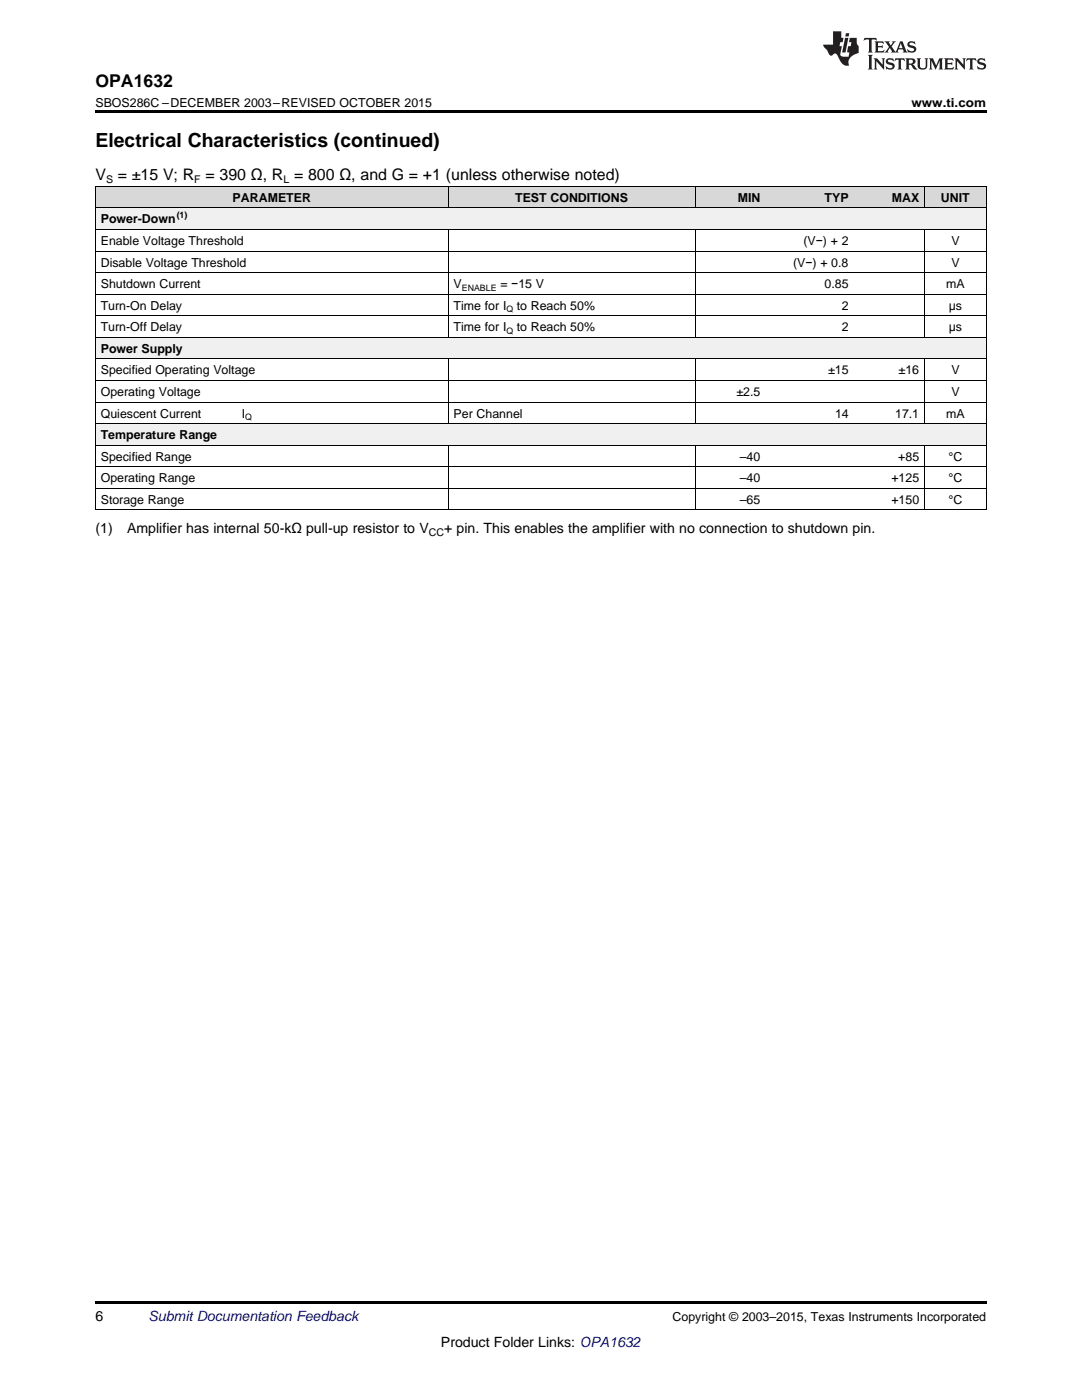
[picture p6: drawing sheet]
<svg xmlns="http://www.w3.org/2000/svg" width="216mm" height="279mm" viewBox="0 0 216 279" stroke-linecap="round" stroke-linejoin="round" font-family="sans-serif">
<g fill="#f0f0f0">
<path d="M19 84.6h28.2v4.3h-28.2z"/>
<path d="M47.2 84.6h24.7v4.3h-24.7z"/>
<path d="M71.9 84.6h17.6v4.3h-17.6z"/>
<path d="M89.5 84.6h28.1v4.3h-28.1z"/>
<path d="M117.6 84.6h21.1v4.3h-21.1z"/>
<path d="M138.7 84.6h14.1v4.3h-14.1z"/>
<path d="M152.8 84.6h17.6v4.3h-17.6z"/>
<path d="M170.4 84.6h14.1v4.3h-14.1z"/>
<path d="M184.5 84.6h12.3v4.3h-12.3z"/>
<path d="M19 67.4h28.2v4.3h-28.2z"/>
<path d="M47.2 67.4h24.7v4.3h-24.7z"/>
<path d="M71.9 67.4h17.6v4.3h-17.6z"/>
<path d="M89.5 67.4h28.1v4.3h-28.1z"/>
<path d="M117.6 67.4h21.1v4.3h-21.1z"/>
<path d="M138.7 67.4h14.1v4.3h-14.1z"/>
<path d="M152.8 67.4h17.6v4.3h-17.6z"/>
<path d="M170.4 67.4h14.1v4.3h-14.1z"/>
<path d="M184.5 67.4h12.3v4.3h-12.3z"/>
<path d="M19 41.6h28.2v4.3h-28.2z"/>
<path d="M47.2 41.6h24.7v4.3h-24.7z"/>
<path d="M71.9 41.6h17.6v4.3h-17.6z"/>
<path d="M89.5 41.6h28.1v4.3h-28.1z"/>
<path d="M117.6 41.6h21.1v4.3h-21.1z"/>
<path d="M138.7 41.6h14.1v4.3h-14.1z"/>
<path d="M152.8 41.6h17.6v4.3h-17.6z"/>
<path d="M170.4 41.6h14.1v4.3h-14.1z"/>
<path d="M184.5 41.6h12.3v4.3h-12.3z"/>
</g>
<g fill="#d8d8d8">
<path d="M19 37.3h28.2v4.3h-28.2z"/>
<path d="M47.2 37.3h24.7v4.3h-24.7z"/>
<path d="M71.9 37.3h17.6v4.3h-17.6z"/>
<path d="M89.5 37.3h28.1v4.3h-28.1z"/>
<path d="M117.6 37.3h21.1v4.3h-21.1z"/>
<path d="M138.7 37.3h14.1v4.3h-14.1z"/>
<path d="M152.8 37.3h17.6v4.3h-17.6z"/>
<path d="M170.4 37.3h14.1v4.3h-14.1z"/>
<path d="M184.5 37.3h12.3v4.3h-12.3z"/>
</g>
<path d="M19 22h177.8v.5h-177.8zM19 259.7h177.8v.5h-177.8z" fill="#000"/>
<g fill="none" stroke="#000" stroke-width=".2">
<path d="M19 37.2h177.8M19.1 37.2v64.6M89.4 37.2v4.4M138.7 37.2v4.4M184.4 37.2v4.4M196.8 37.2v64.6M19 58.7h177.8M19 54.4h177.8M19 50.1h177.8M19 45.8h177.8M19 41.5h177.8M89.4 45.9v21.5"/>
<path d="M138.7 45.9v21.5M184.4 45.9v21.5M19 75.9h177.8M19 71.6h177.8M19 67.3h177.8M19 63h177.8M89.4 71.7v12.9M138.7 71.7v12.9M184.4 71.7v12.9M19 97.5h177.8M19 93.2h177.8M19 88.8h177.8"/>
<path d="M19 84.5h177.8M19 80.2h177.8M89.4 88.9v12.9M138.7 88.9v12.9M184.4 88.9v12.9M19 101.8h177.8"/>
</g>
<g fill="#231f20">
<path d="M172.5 7.6l-.1 .5 .4-.2h.6v.1v2.1l-.2 .4h.9l-.2-.4v-2.1l.1-.1h.5l.5 .2-.2-.5zM174.5 8.3l.2 .3v1.5l-.2 .4h1.8l.2-.6a1.04 1.04 0 0 1-1.3 .2v-.7h.6l.3 .2v-.6l-.3 .2h-.6v-.6l.8-.1 .4 .3-.2-.5zM176.5 8.3l.9 1.1-.9 1.1h.8l-.2-.2 .4-.7 .5 .7-.2 .2h1.5l-.2-.2 .2-.4h.9l.1 .4-.2 .2h1l-.3-.3-.7-1.9h-.5l-.9 2-.8-1 .9-1h-.8l.1 .3-.4 .5-.3-.6 .1-.2zM179.7 8.6l.4 1h-.7zM181.3 8.4a.63 .63 0 0 0-.2 .7 .63 .63 0 0 0 .6 .4l.6 .2 .1 .2a.75 .75 0 0 1-.7 .4 .75 .75 0 0 1-.6-.5l.1 .7 .1-.1a1.11 1.11 0 0 0 1.5-.6 1.13 1.13 0 0 0-1.2-.8l-.1-.4a1.04 1.04 0 0 1 1.2 .2l-.2-.5-.2 .1-.4-.2zM173.2 10.9l.2 .4v2.2l-.2 .4h1l-.3-.4v-2.2l.3-.4zM174.3 11.6l.3 .4v1.5l-.3 .4h.8l-.2-.4v-1.3l1.5 1.7v-1.9l.2-.4h-.7l.2 .4v.9l-1.1-1.3zM177 11.8a.62 .62 0 0 0-.2 .7 .62 .62 0 0 0 .6 .4l.6 .1 .1 .3a.76 .76 0 0 1-.7 .3 .76 .76 0 0 1-.7-.4l.2 .7 .1-.1a1.11 1.11 0 0 0 1.5-.6 1.13 1.13 0 0 0-1.2-.8l-.1-.4a1.04 1.04 0 0 1 1.2 .2l-.2-.6-.2 .1-.5-.1zM178.7 11.6l-.2 .6a.61 .61 0 0 1 .8-.3v1.6l-.2 .4h.9l-.2-.4v-1.6a.63 .63 0 0 1 .7 .3l-.1-.6zM180.6 11.6l.3 .4v1.5l-.3 .4h1l-.2-.2-.1-.8 .6 .2a.76 .76 0 0 0 1.2 .7l-1-1a.58 .58 0 0 0 .6-.5 .58 .58 0 0 0-.5-.6zM181.4 11.9h.1a.45 .45 0 0 1 .5 .1 .45 .45 0 0 1 .1 .5l-.8 .2zM182.9 11.6l.2 .2a2.17 2.17 0 0 0 .3 1.9 .99 .99 0 0 0 1.6-.6v-1.1l.2-.4h-.7l.2 .2a1.92 1.92 0 0 1-.2 1.8 .6 .6 0 0 1-.9-.5v-1.1l.2-.4zM185.4 11.6l.2 .4v1.5l-.2 .4h.7l-.2-.4v-1.4l.8 1.8 .8-1.8v1.4l-.2 .4h.9l-.2-.4v-1.5l.2-.4h-.8l-.6 1.5-.6-1.5zM188.4 11.6l.2 .4v1.5l-.2 .4h1.8l.1-.6a1.04 1.04 0 0 1-1.2 .1v-.6h.5l.4 .2v-.6l-.4 .2h-.5v-.7h.8l.3 .3-.1-.6zM190.5 11.6l.2 .4v1.5l-.2 .4h.7l-.2-.4v-1.3l1.5 1.7v-1.9l.2-.4h-.7l.2 .4v.9l-1.1-1.3zM192.9 11.6l-.1 .6a.61 .61 0 0 1 .7-.3l.1 1.6-.3 .4h1l-.3-.4 .1-1.6a.63 .63 0 0 1 .7 .3l-.1-.6zM195.2 11.8a.62 .62 0 0 0-.2 .7 .62 .62 0 0 0 .6 .4l.6 .1 .1 .3a.76 .76 0 0 1-.7 .3 .76 .76 0 0 1-.6-.4l.1 .7 .1-.1a1.11 1.11 0 0 0 1.6-.6 1.13 1.13 0 0 0-1.3-.8l-.1-.4a1.04 1.04 0 0 1 1.2 .2l-.1-.6-.2 .1-.5-.1z"/>
<path d="M166.2 6.3v2.6h-1.9v.4l.8 .9a.91 .91 0 0 0 1 .8 .56 .56 0 0 1 .5-.3 .56 .56 0 0 1 .5 .3l.4 .8a1.53 1.53 0 0 0 1.9 1.2 1.54 1.54 0 0 1 1-2.1l.9-.3v-1.4a1.52 1.52 0 0 1-.4-1.6h-1.3l-.2 .8h.5l-.2 .8h-.5l-.1 1v.2l.4 .1-.2 .8a1.93 1.93 0 0 1-1.6-.3l.3-1.8h-.5l.2-.8h.4l.2-.8h-.4v-1.3zM168.6 7.6l-.6 2.9h.7l.6-2.9zM168.8 6.6l-.1 .7h.6l.2-.7z"/>
</g>
<text font-size="3.9" x="19" y="29.3">Electrical Characteristics (continued)</text>
<text font-size="3.5" x="19" y="17.3">OPA1632</text>
<g font-size="3.2">
<text x="19" y="36">V</text>
<text x="23.5" y="36">= ±15 V; R</text>
<text x="41" y="36">= 390 Ω, R = 800 Ω, and G = +1 (unless otherwise noted)</text>
</g>
<g font-size="2.8">
<text x="19" y="106.4">(1)</text>
<text x="25.4" y="106.4">Amplifier has internal 50-kΩ pull-up resistor to V</text>
<text x="88.6" y="106.4">+ pin. This enables the amplifier with no connection to shutdown pin.</text>
<text x="19" y="263.6">6</text>
<text x="88" y="268.9">Product Folder Links: OPA1632</text>
</g>
<text font-size="2.8" fill="#0000c8" x="29.6" y="263.6">Submit Documentation Feedback</text>
<g font-size="2.5">
<text x="19" y="21.4">SBOS286C –DECEMBER 2003–REVISED OCTOBER 2015</text>
<text x="181.9" y="21.4">www.ti.com</text>
<text x="46.4" y="40.3">PARAMETER</text>
<text x="102.8" y="40.3">TEST CONDITIONS</text>
<text x="147.2" y="40.3">MIN</text>
<text x="164.5" y="40.3">TYP</text>
<text x="177.9" y="40.3">MAX</text>
<text x="187.7" y="40.3">UNIT</text>
<text x="20.1" y="44.6">Power-Down</text>
<text x="20.1" y="48.9">Enable Voltage Threshold</text>
<text x="20.1" y="53.2">Disable Voltage Threshold</text>
<text x="158.3" y="53.2">(V−) + 0.8</text>
<text x="160.3" y="48.9">(V−) + 2</text>
<text x="189.8" y="48.9">V</text>
<text x="189.8" y="53.2">V</text>
<text x="20.1" y="57.5">Shutdown Current</text>
<text x="90.5" y="57.5">V</text>
<text x="99.8" y="57.5">= −15 V</text>
<text x="164.5" y="57.5">0.85</text>
<text x="188.8" y="57.5">mA</text>
<text x="20.1" y="61.8">Turn-On Delay</text>
<text x="90.5" y="61.8">Time for I</text>
<text x="103.1" y="61.8">to Reach 50%</text>
<text x="168" y="61.8">2</text>
<text x="189.3" y="61.8">μs</text>
<text x="20.1" y="66.1">Turn-Off Delay</text>
<text x="20.1" y="70.4">Power Supply</text>
<text x="90.5" y="66.1">Time for I</text>
<text x="103.1" y="66.1">to Reach 50%</text>
<text x="168" y="66.1">2</text>
<text x="189.3" y="66.1">μs</text>
<text x="20.1" y="74.7">Specified Operating Voltage</text>
<text x="165.2" y="74.7">±15</text>
<text x="179.3" y="74.7">±16</text>
<text x="189.8" y="74.7">V</text>
<text x="20.1" y="79">Operating Voltage</text>
<text x="20.1" y="83.3">Quiescent Current</text>
<text x="48.3" y="83.3">I</text>
<text x="90.5" y="83.3">Per Channel</text>
<text x="147" y="79">±2.5</text>
<text x="166.6" y="83.3">14</text>
<text x="178.6" y="83.3">17.1</text>
<text x="188.8" y="83.3">mA</text>
<text x="189.8" y="79">V</text>
<text x="20.1" y="87.6">Temperature Range</text>
<text x="20.1" y="91.9">Specified Range</text>
<text x="147.6" y="91.9">–40</text>
<text x="179.2" y="91.9">+85</text>
<text x="189.3" y="91.9">°C</text>
<text x="20.1" y="96.2">Operating Range</text>
<text x="20.1" y="100.5">Storage Range</text>
<text x="147.6" y="96.2">–40</text>
<text x="147.6" y="100.5">–65</text>
<text x="177.9" y="96.2">+125</text>
<text x="177.9" y="100.5">+150</text>
<text x="189.3" y="96.2">°C</text>
<text x="189.3" y="100.5">°C</text>
<text x="134.2" y="263.6">Copyright © 2003–2015, Texas Instruments Incorporated</text>
</g>
<g font-size="2.1">
<text x="21.2" y="36.6">S</text>
<text x="38.8" y="36.6">F</text>
<text x="56.6" y="36.6">L</text>
<text x="85.6" y="107">CC</text>
</g>
<g font-size="1.8">
<text x="35.3" y="43.6">(1)</text>
<text x="92.1" y="58">ENABLE</text>
<text x="101" y="62.3">Q</text>
<text x="101" y="66.6">Q</text>
<text x="48.9" y="83.8">Q</text>
</g>
</svg>
